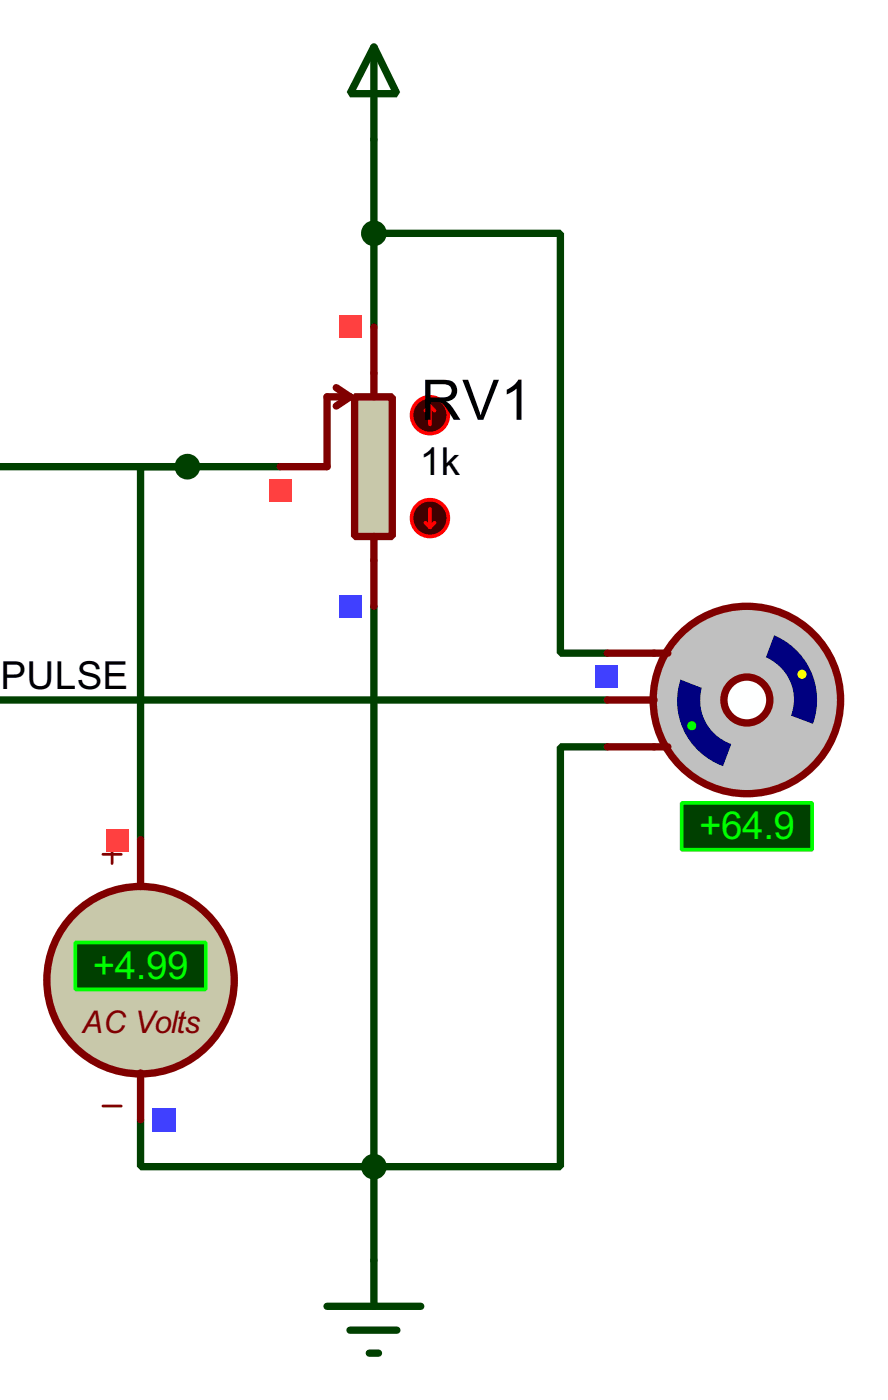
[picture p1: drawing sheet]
<svg xmlns="http://www.w3.org/2000/svg" width="48mm" height="76mm" viewBox="0 0 48 76" stroke-linecap="round" stroke-linejoin="round" font-family="sans-serif">
<path d="M20.4 12.7h10.1v22.9h2.6M20.4 7.6v10.2M-.1 38.1h33.2M0 25.4h15.3M10.2 25.4h-2.5v20.3M20.4 33v35.6M33.1 40.7h-2.6v22.8h-22.8v-2.5" fill="none" stroke="#004000" stroke-width=".4"/>
<path d="M19.3 21.6h2.1v7.6h-2.1z" fill="#c8c8aa" stroke="#800000" stroke-width=".4"/>
<path d="M20.4 17.8v3.8M18.3 21.1l.8 .5M19.1 21.6l-.8 .5M19.1 21.6h-1.3v3.8h-2.5M20.4 29.2v3.8" fill="none" stroke="#800000" stroke-width=".4"/>
<circle cx="23.4" cy="28.2" r="1" fill="#400000" stroke="#f00" stroke-width=".2"/>
<path d="M23.2 28.5l.2 .2M23.4 27.7v1M23.7 28.5l-.3 .2" fill="none" stroke="#f00" stroke-width=".2"/>
<circle cx="23.4" cy="22.6" r="1" fill="#400000" stroke="#f00" stroke-width=".2"/>
<path d="M23.4 22.1l.3 .3M23.4 22.1l-.2 .3M23.4 22.1v1" fill="none" stroke="#f00" stroke-width=".2"/>
<path d="M18.5 17.2h1.2v1.2h-1.2z" fill="#ff4040"/>
<path d="M18.5 32.4h1.2v1.3h-1.2z" fill="#4040ff"/>
<path d="M14.7 26.1h1.2v1.2h-1.2z" fill="#ff4040"/>
<circle cx="40.6" cy="38.1" r="5.1" fill="#c0c0c0" stroke="#800000" stroke-width=".4"/>
<circle cx="40.6" cy="38.1" r="1.25" fill="#feffff" stroke="#800000" stroke-width=".4"/>
<path d="M35.6 35.6h.8M35.6 40.7h.8" fill="none" stroke="#800000" stroke-width=".4"/>
<path d="M39.8 40.5a2.55 2.55 0 0 0 3.3-1.5l1.2 .4a3.8 3.8 0 0 1-4.9 2.3z" fill-rule="evenodd" fill="#c0c0c0" stroke="#c0c0c0" stroke-width=".4"/>
<g fill="#000080">
<path d="M37.1 36.8l1.2 .5a2.55 2.55 0 0 0 1.5 3.2l-.4 1.2a3.8 3.8 0 0 1-2.3-4.9z" fill-rule="evenodd"/>
<path d="M42 34.5a3.8 3.8 0 0 1 2.3 4.9l-1.2-.4a2.5 2.5 0 0 0-1.6-3.3z" fill-rule="evenodd"/>
</g>
<path d="M37.9 35.5a3.8 3.8 0 0 1 4.1-1l-.5 1.2a2.56 2.56 0 0 0-3.2 1.6l-1.2-.5 .3-.7z" fill-rule="evenodd" fill="#c0c0c0" stroke="#c0c0c0" stroke-width=".4"/>
<circle cx="43.7" cy="36.7" r=".25" fill="#ff0"/>
<circle cx="37.7" cy="39.5" r=".25" fill="#0f0"/>
<path d="M37.1 43.7h7.1v2.6h-7.1z" fill="#004000" stroke="#0f0" stroke-width=".2"/>
<path d="M33.1 38.1h2.5M33.1 35.6h2.5M33.1 40.7h2.5" fill="none" stroke="#800000" stroke-width=".4"/>
<path d="M32.4 36.2h1.3v1.3h-1.3z" fill="#4040ff"/>
<circle cx="7.6" cy="53.4" r="5.1" fill="#c8c8aa" stroke="#800000" stroke-width=".4"/>
<path d="M5.6 46.5h1M6.1 46v1M5.6 60.2h1" fill="none" stroke="#800000" stroke-width=".15"/>
<path d="M4.1 51.3h7.1v2.6h-7.1z" fill="#004000" stroke="#0f0" stroke-width=".2"/>
<path d="M7.7 45.7v2.6M7.7 58.4v2.6" fill="none" stroke="#800000" stroke-width=".4"/>
<path d="M8.3 60.3h1.3v1.3h-1.3z" fill="#4040ff"/>
<path d="M5.8 45.1h1.2v1.3h-1.2z" fill="#ff4040"/>
<g fill="#004000" stroke="#004000" stroke-width=".4">
<circle cx="20.3" cy="63.5" r=".5"/>
<circle cx="20.3" cy="12.7" r=".5"/>
<circle cx="10.2" cy="25.4" r=".5"/>
</g>
<path d="M20.4 2.6l1.2 2.5h-2.5zM20.4 2.6v5M17.8 71.1h5.1M19.1 72.4h2.5M20.1 73.7h.5M20.4 68.6v2.5" fill="none" stroke="#004000" stroke-width=".4"/>
<text font-size="3.4" x="22.9" y="22.9">RV1</text>
<g font-size="2.4">
<text x="22.9" y="25.9">1k</text>
<text x="0" y="37.5">PULSE</text>
</g>
<g font-size="2.4" fill="#0f0">
<text x="38.1" y="45.7">+64.9</text>
<text x="5.1" y="53.3">+4.99</text>
</g>
<text font-size="1.9" fill="#800000" x="4.5" y="56.2">AC Volts</text>
</svg>
